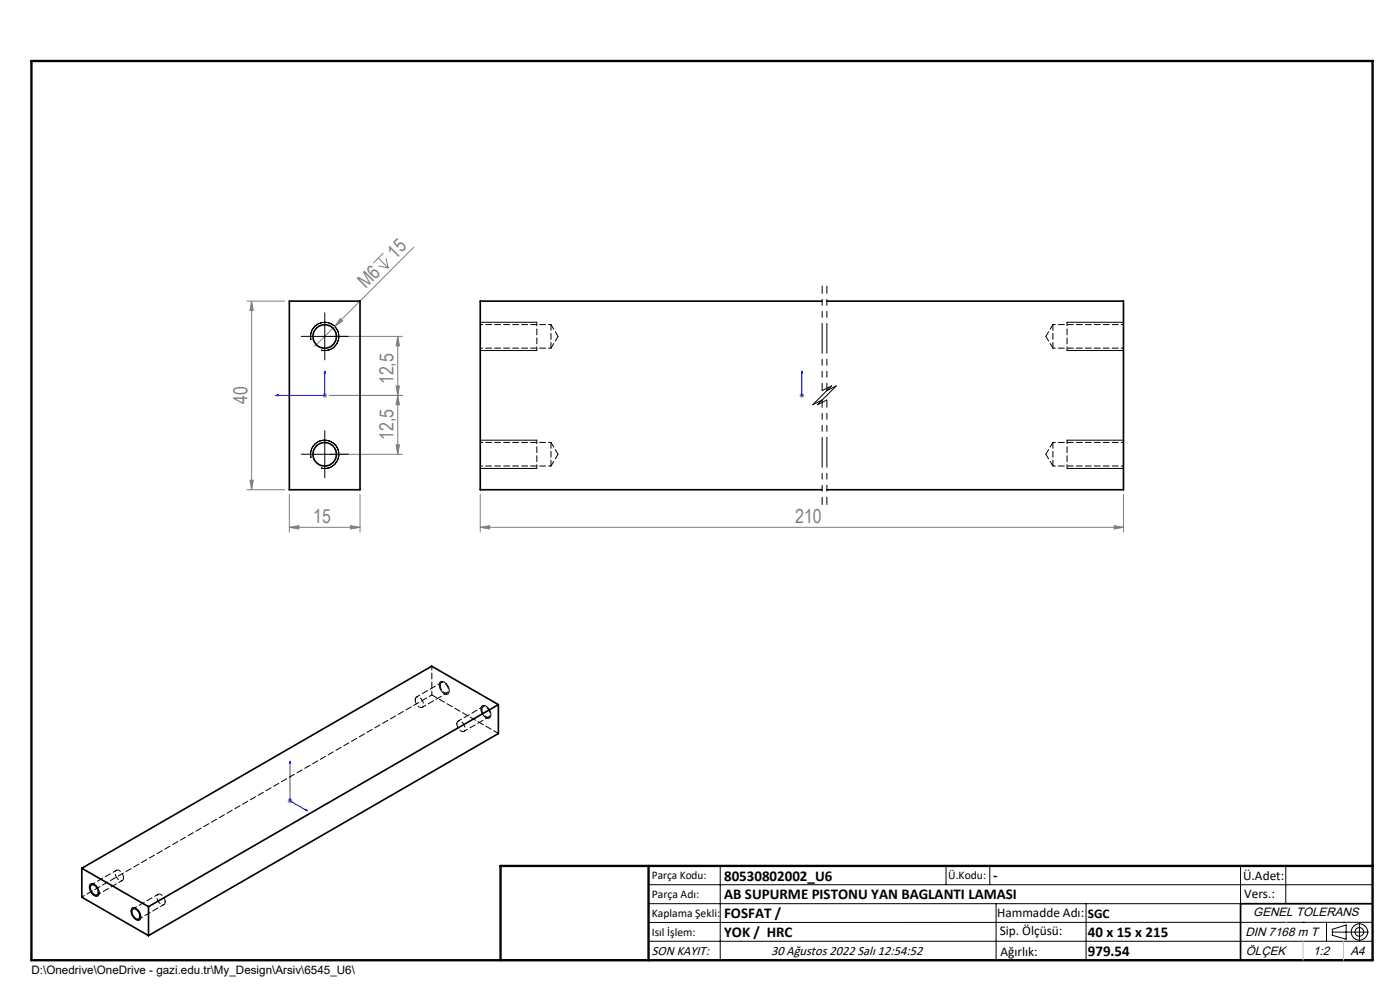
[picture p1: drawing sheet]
<svg xmlns="http://www.w3.org/2000/svg" width="297mm" height="210mm" viewBox="0 0 297 210" stroke-linecap="round" stroke-linejoin="round" font-family="sans-serif">
<g fill="none" stroke="#808080" stroke-width=".21">
<path d="M80.3 54.7l2.1 2.2M80.3 56.4l2.1 .5M81.3 53.7l-2.1 2.1M81.9 54.8l.5 2.1M87.8 52.4l-16.8 16.8M52.4 63.9h8M53.4 63.9v40M53.4 63.9l.3 2h-.7zM69.9 71.4h15.5M71 69.2l-4.3 4.3M72.2 67.6l.5 .5-1.7 1.1zM84.4 71.4v25"/>
<path d="M84.4 71.4l.3 2h-.7zM68.4 83.9h1M68.5 83.5l.8 .7M68.9 83.4v1M69.3 83.5l-.8 .7M69.9 83.9h15.5M69.9 96.4h15.5M84 81.9h.7l-.3 2zM84 94.4h.7l-.3 2zM84.4 83.9l.3 2h-.7zM169.6 83.9h1M169.8 83.5l.7 .7"/>
<path d="M170.1 83.4v1M170.5 83.5l-.7 .7M52.4 103.9h8M53 101.9h.7l-.3 2zM61.4 111.9l2-.4v.7zM61.4 111.9h15M61.4 104.9v8M74.4 111.5l2 .4-2 .3zM76.4 104.9v8M101.9 111.9l2-.4v.7zM101.9 104.9v7.9M101.9 111.9h136.4"/>
<path d="M236.4 111.5l1.9 .4-1.9 .3zM238.3 104.9v7.9M61 169.9h1.1M61.2 169.5l.7 .7M61.5 169.4v1M61.9 169.5l-.7 .7"/>
</g>
<g fill="none" stroke="#000" stroke-width=".21">
<path d="M66 72.1a3 3 0 0 1 2.6-3.7 3 3 0 0 1 3.3 3.2 3 3 0 0 1-3.8 2.7M66.4 71.4h5M68.9 68.9v5M101.9 68.4h12M101.9 74.4h12M226.3 68.4h12M226.3 74.4h12M66 97.1a3 3 0 0 1 2.6-3.7 3 3 0 0 1 3.3 3.2 3 3 0 0 1-3.8 2.7M66.4 96.4h5M68.9 93.9v5M101.9 93.4h12M101.9 99.4h12"/>
<path d="M226.3 93.4h12M226.3 99.4h12M93.4 144.7a1.53 1.53 0 0 1 1.8 1.4 .74 .74 0 0 1-.2 1.1 .74 .74 0 0 1-1-.2 1.91 1.91 0 0 1-.6-2.3zM102.2 149.9v-.1a1.35 1.35 0 0 1 1.8 1.1l.1 .3a.78 .78 0 0 1-.3 1.1 .78 .78 0 0 1-1.1-.4l-.6-1-.1-.7zM19.2 187.5a1.29 1.29 0 0 1 1.6 1l.2 .3a.76 .76 0 0 1 0 1 .76 .76 0 0 1-1 .2 1.98 1.98 0 0 1-.8-2.5zM28 192.6a1.44 1.44 0 0 1 1.8 1.3v.2a.78 .78 0 0 1-.3 1.1 .78 .78 0 0 1-1-.4 1.85 1.85 0 0 1-.5-2.2zM137.6 187.7h153.6M137.6 191.7h153.6M137.6 199.7h153.6M152.8 183.7v20M200.7 183.7v4M210 183.7v4"/>
<path d="M211.3 191.7v12M230.4 191.7v12M263.2 183.7v20M272.8 183.7v8M276.4 195.6h.1M281.4 195.6v4.1M282.6 197.7h7.8M282.6 197.1l3-.9v3l-3-.8zM285 195.6h.1M288.4 195.8v3.8M291.2 195.6l-153.6 .1"/>
<circle cx="288.4" cy="197.7" r="1.74"/>
<circle cx="288.4" cy="197.7" r=".93"/>
</g>
<path d="M68.9 78.7v5.2h-10.4M68.9 78.7l.1 .5h-.2zM170.1 78.7v.5v-.5M170.1 78.7v5.2M58.5 83.9l.6-.2v.3zM170.1 83.7v.3zM170.1 83.9h.1M61.5 161.4v8.5l3.7 2.1M61.5 161.4l.1 .5-.1-.1zM64.8 171.7l.4 .3-.4-.1z" fill="none" stroke="#00f" stroke-width=".21"/>
<path d="M174.4 60.7v22.2M175.4 60.7v22.2M174.4 84.9v22.1M175.4 84.9v22.1" fill="none" stroke="#000" stroke-width=".21" stroke-dasharray="6.3 1.3 1.3 1.3 1.3 1.3" stroke-dashoffset="4.8"/>
<path d="M172.4 85.9l2-1M173.4 85.9l2-1M174.4 82.9l2-1M174.4 83.9l-2 2M175.4 82.9l2-1M175.4 83.9l-2 2M176.4 81.9l-2 2M177.4 81.9l-2 2" fill="none" stroke="#000" stroke-width=".21" stroke-dasharray="6.3 1.3 1.3 1.3 1.3 1.3"/>
<path d="M291.2 191.7h-28v12M106.2 203.7h185" fill="none" stroke="#000" stroke-width=".35"/>
<path d="M6.7 12.9h284.5v190.8h-284.5zM137.6 183.7v20M291.2 183.7h-185v20" fill="none" stroke="#000" stroke-width=".5"/>
<path d="M272.8 195.6h.1M276.4 199.7v4M285 199.7v4" fill="none" stroke="#c0c0c0" stroke-width=".21"/>
<path d="M66.4 71.4h-2.5M68.9 73.9v2.5M68.9 68.9v-2.5M71.4 71.4h2.5M66.4 96.4h-2.5M68.9 98.9v2.5M68.9 93.9v-2.5M71.4 96.4h2.5" fill="none" stroke="#000" stroke-width=".21" stroke-dasharray="15.2 1.3 1.3 1.3"/>
<path d="M113.9 74.4v-6M226.4 68.4v6M113.9 99.4v-6M226.4 93.4v6" fill="none" stroke="#000" stroke-width=".21" stroke-dasharray="1.3 .6" stroke-dashoffset=".5"/>
<g fill="#00f">
<path d="M64.8 171.7l.4 .3-.4-.1zM61.5 161.4l.1 .5-.1-.1zM68.9 78.7l.1 .5h-.2zM58.5 83.9l.6-.2v.3z"/>
<path d="M170.1 78.7v.5zM170.1 83.7v.3z"/>
</g>
<g fill="#808080">
<path d="M72.2 67.6l.5 .5-1.7 1.1z"/>
<path d="M236.4 111.5l1.9 .4-1.9 .3zM101.9 111.9l2-.4v.7z"/>
<path d="M61.4 111.9l2-.4v.7zM74.4 111.5l2 .4-2 .3z"/>
<path d="M53.4 63.9l.3 2h-.7zM53 101.9h.7l-.3 2zM84.4 71.4l.3 2h-.7zM84 81.9h.7l-.3 2zM84.4 83.9l.3 2h-.7zM84 94.4h.7l-.3 2z"/>
</g>
<g fill="none" stroke="#000" stroke-width=".35">
<path d="M61.4 63.9h15v40h-15zM174.4 63.9h-72.5v40h72.5M175.4 63.9h62.9v40h-62.9M105.7 149.5v6.1l-74.2 42.9M105.7 149.5l-74.2 42.8M105.7 149.5l-14.1-8.2-74.2 42.9M17.4 184.2l14.1 8.1M17.4 184.2v6.1l14.1 8.2M19.3 187.7a1.39 1.39 0 0 1 1.5 1.8v.2a.99 .99 0 0 1-1.5-.8l-.2-.5zM28.1 192.9a1.26 1.26 0 0 1 1.6 1.2 .66 .66 0 0 1-.4 .9 .66 .66 0 0 1-.8-.4l-.5-.8zM31.5 192.3v6.2"/>
<circle cx="68.9" cy="71.4" r="2.5"/>
<circle cx="68.9" cy="96.4" r="2.5"/>
</g>
<path d="M88.1 148.4a.64 .64 0 0 1 .5-.6 .64 .64 0 0 1 .7 .4 1.23 1.23 0 0 1 .2 1.9 1.52 1.52 0 0 1-1.4-1.7M93.4 145.4a.64 .64 0 0 1 .5-.7 .64 .64 0 0 1 .7 .5 1.23 1.23 0 0 1 .2 1.8 1.52 1.52 0 0 1-1.4-1.6M96.9 153.5a.64 .64 0 0 1 .6-.6 .64 .64 0 0 1 .7 .4 1.23 1.23 0 0 1 .2 1.9 1.52 1.52 0 0 1-1.5-1.7M102.2 150.5a.64 .64 0 0 1 .6-.7 .64 .64 0 0 1 .7 .5 1.23 1.23 0 0 1 .2 1.8 1.52 1.52 0 0 1-1.5-1.6M26.2 186.2a1.6 1.6 0 0 0-1.4-1.6 1.44 1.44 0 0 0 .8 2.2h.4l.2-.6M35 191.3a1.6 1.6 0 0 0-1.4-1.6 1.44 1.44 0 0 0 .8 2.2h.4l.2-.6" fill="none" stroke="#000" stroke-width=".21" stroke-dasharray="1.3 .6" stroke-dashoffset=".3"/>
<path d="M17.4 190.3l74.2-42.9" fill="none" stroke="#000" stroke-width=".21" stroke-dasharray="1.3 .6" stroke-dashoffset=".6"/>
<path d="M89.6 150l5.3-3M91.6 141.3v6.1M93.6 144.8l-5.3 3.1M98.4 155.1l5.3-3M102.5 149.9l-5.3 3.1M20.6 189.8l5.3-3M24.7 184.6l-5.3 3.1M29.5 194.9l5.3-3M33.5 189.7l-5.3 3.1" fill="none" stroke="#000" stroke-width=".21" stroke-dasharray="1.3 .6" stroke-dashoffset=".4"/>
<path d="M116.9 73.9l1.5-2.5M118.4 71.4l-1.5-2.5M221.9 71.4l1.5 2.5M223.4 68.9l-1.5 2.5M116.9 98.9l1.5-2.5M118.4 96.4l-1.5-2.5M221.9 96.4l1.5 2.5M223.4 93.9l-1.5 2.5M91.6 147.4l14.2 8.2" fill="none" stroke="#000" stroke-width=".21" stroke-dasharray="1.3 .6" stroke-dashoffset=".1"/>
<path d="M116.9 73.9v-5M223.4 68.9v5M116.9 98.9v-5M223.4 93.9v5" fill="none" stroke="#000" stroke-width=".21" stroke-dasharray="1.3 .6"/>
<path d="M101.9 73.9h15M116.9 68.9h-15M223.4 73.9h15M238.4 68.9h-15M101.9 98.9h15M116.9 93.9h-15M223.4 98.9h15M238.4 93.9h-15" fill="none" stroke="#000" stroke-width=".21" stroke-dasharray="1.3 .6" stroke-dashoffset=".8"/>
<g font-size="4.1" fill="#808080">
<text x="83.9" y="55.1" transform="rotate(-45 83.9 55.1)">15</text>
<text x="77.6" y="61.4" transform="rotate(-45 77.6 61.4)">M6</text>
<text x="83.5" y="81.5" transform="rotate(-90 83.5 81.5)">12,5</text>
<text x="52.5" y="85.6" transform="rotate(-90 52.5 85.6)">40</text>
<text x="83.5" y="93.3" transform="rotate(-90 83.5 93.3)">12,5</text>
<text x="66.5" y="110.9">15</text>
<text x="168.7" y="110.9">210</text>
</g>
<g font-size="3.2">
<text x="153.6" y="186.8">80530802002_U6</text>
<text x="153.6" y="190.8">AB SUPURME PISTONU YAN BAGLANTI LAMASI</text>
<text x="210.7" y="186.6">-</text>
<text x="153.6" y="194.8">FOSFAT /</text>
<text x="153.6" y="198.8">YOK / HRC</text>
<text x="230.8" y="198.7">40 x 15 x 215</text>
<text x="230.8" y="202.8">979.54</text>
</g>
<g font-size="2.8">
<text x="263.7" y="186.7">Ü.Adet:</text>
<text x="263.9" y="190.5">Vers.:</text>
<text x="211.5" y="194.5">Hammadde Adı:</text>
<text x="230.8" y="194.7">SGC</text>
<text x="138.3" y="202.6">SON KAYIT:</text>
<text x="163.6" y="202.6">30 Ağustos 2022 Salı 12:54:52</text>
<text x="212.1" y="198.4">Sip. Ölçüsü:</text>
<text x="212.2" y="202.7">Ağırlık:</text>
</g>
<g font-size="2.6">
<text x="265.9" y="194.4">GENEL TOLERANS</text>
<text x="264.2" y="198.5">DIN 7168 m T</text>
<text x="264.3" y="202.6">ÖLÇEK</text>
<text x="278.5" y="202.6">1:2</text>
<text x="286.5" y="202.6">A4</text>
</g>
<g font-size="2.5">
<text x="138.3" y="186.4">Parça Kodu:</text>
<text x="138.3" y="190.5">Parça Adı:</text>
<text x="201.2" y="186.5">Ü.Kodu:</text>
<text x="138.3" y="194.5">Kaplama Şekli:</text>
<text x="138.3" y="198.6">Isıl İşlem:</text>
<text x="6.7" y="206.7">D:\Onedrive\OneDrive - gazi.edu.tr\My_Design\Arsiv\6545_U6\</text>
</g>
</svg>
